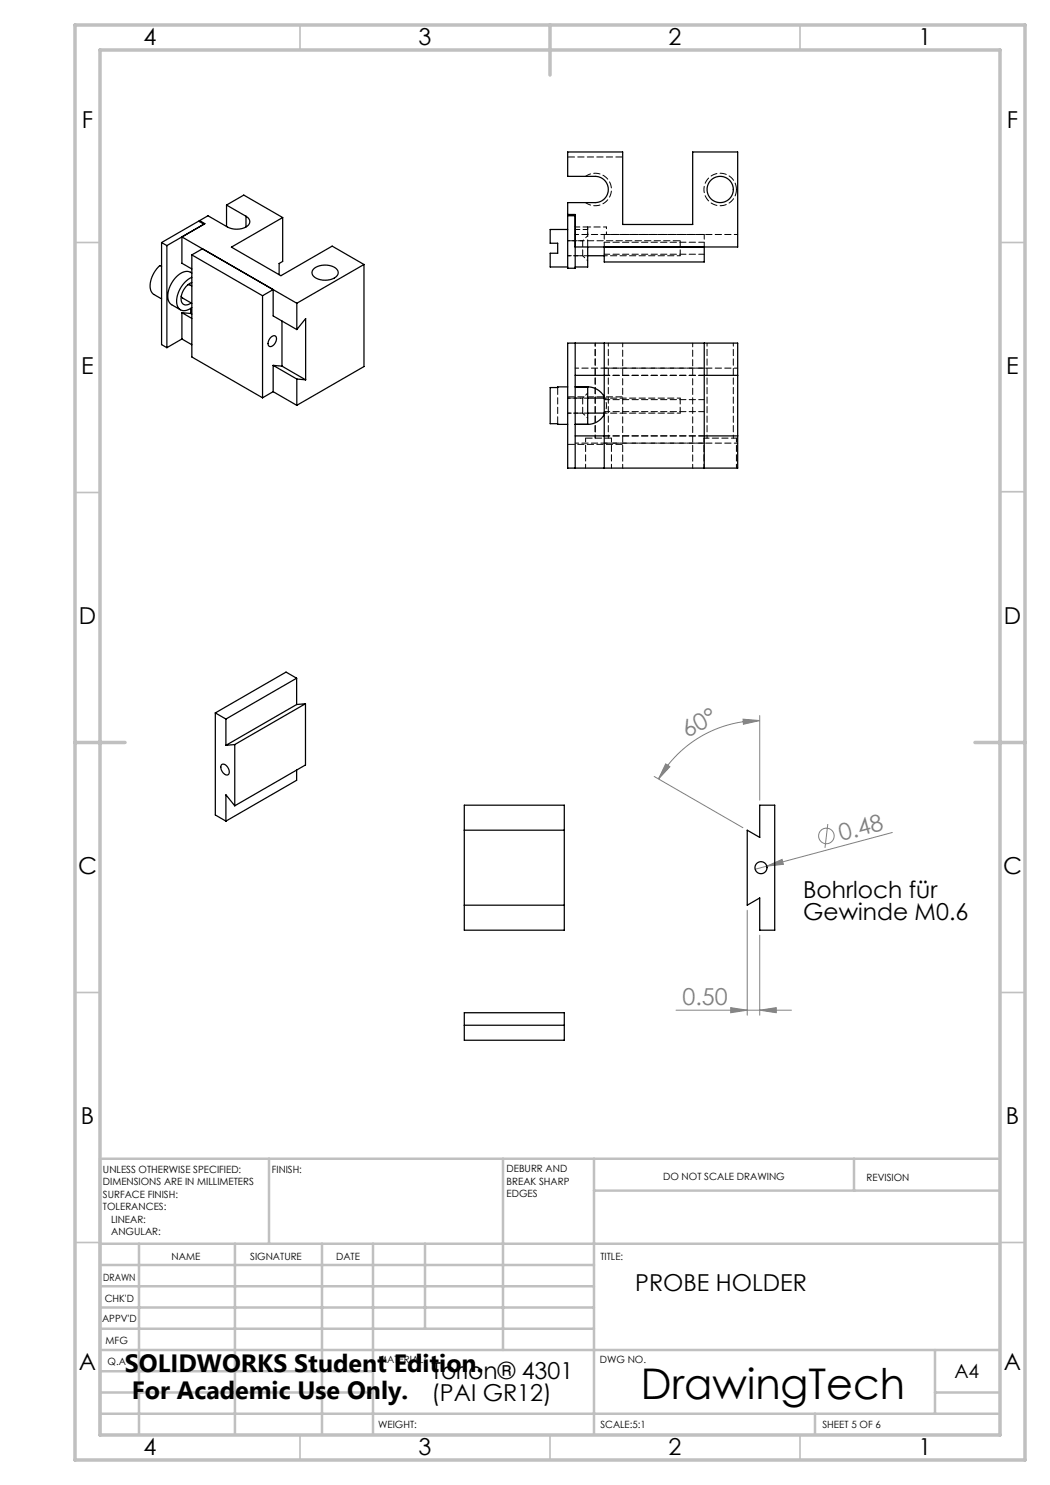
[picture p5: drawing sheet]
<svg xmlns="http://www.w3.org/2000/svg" width="210mm" height="297mm" viewBox="0 0 210 297" stroke-linecap="round" stroke-linejoin="round" font-family="sans-serif">
<g fill="none" stroke="#808080" stroke-width=".2">
<path d="M130.8 155.3l17.8 10.2M133.1 152.8l.9 .5-2.3 2.5zM148.6 143.8l3.3 .3-3.2 .8zM151.9 144.1a23.4 23.4 0 0 0-20.2 11.7M151.9 143.1v16.9M153.4 173.2l3-1.3 .3 1zM165.6 164.8l-.6 4.8M178.5 166.5l-27.5 7.3M149.4 182v21M151.9 187v16M135.2 202h23.1M146.1 201.5l3.3 .5-3.3 .5z"/>
<path d="M151.9 202l3.3-.5v1z"/>
<circle cx="165.3" cy="167.2" r="1.56"/>
</g>
<g fill="none" stroke="#c0c0c0" stroke-width=".35">
<path d="M60 5v5M160 5v5M15 48.5h5M200 48.5h5M15 98.5h5M200 98.3h5M15 198.5h5M200 198.5h5M15 248.5h5M200 248.5h5M60 287v5M110 287v5"/>
<path d="M160 287v5"/>
</g>
<g fill="none" stroke="#c0c0c0" stroke-width=".5">
<path d="M53.8 231.8v17M100.6 231.8v38.2M118.8 231.8v55.2M118.8 238.1h81.2M170.8 231.8v6.3M200 231.8h-180v55.2M20 248.8h180M20 257.3h98.8M20 253h98.8M27.8 248.8v38.2M47 248.8v38.2M64.4 248.8v38.2"/>
<path d="M74.6 248.8v38.2M85 248.8v17M20 265.8h98.8M20 261.5h98.8M20 278.5h54.6M20 274.3h54.6M20 270h180M187 278.5h13M187 270v12.8M20 282.8h180M163 282.8v4.2"/>
</g>
<path d="M15 5h190v287h-190zM20 10h180v277h-180zM110 5v10M15 148.5h10M195 148.5h10" fill="none" stroke="#c0c0c0" stroke-width=".7"/>
<g fill="#808080">
<path d="M153.4 173.2l3-1.3 .3 1z"/>
<path d="M151.9 202l3.3-.5v1zM146.1 201.5l3.3 .5-3.3 .5z"/>
<path d="M148.6 143.8l3.3 .3-3.2 .8zM133.1 152.8l.9 .5-2.3 2.5z"/>
</g>
<g fill="none" stroke="#000" stroke-width=".25">
<path d="M32.3 53.3l-.3-.2a5.1 5.1 0 0 0-1.7 5.2l.3 .5 1.7 1M32.3 48.5l1.1 .6M32.3 48.5v20.4l1.1 .6M33.4 49.1v20.4M36.2 59.2l.3 .4 1.9 1.1M37.6 57l.3-.1 .5 .3M38.4 55.5a5.4 5.4 0 0 0-2.9 5.7 1.57 1.57 0 0 0 2.5 .6l.4-.3M38.4 56.5a3.5 3.5 0 0 0-2 4 1.15 1.15 0 0 0 1.8 .1M38.4 54.6a2.13 2.13 0 0 0-2.8 .5 5.3 5.3 0 0 0-1.9 5.1l.5 .7 1.9 1.1M38.4 53.8l-2-1.2v-5.2l23 13.3M38.4 51l14.1 8.1M38.4 51v20.4l14.1 8.2"/>
<path d="M39.9 44.1l1.1 .6-7.6 4.4M39.9 44.1v.2M40.5 49.8l-2.1 1.2M40.8 44.8l-1.1-.6-7.4 4.3M45.3 41l3.5-2 7.7 4.5M45.3 41l3.9 2.3M45.3 41v4.3M49.2 43.3a1.16 1.16 0 0 1 .8 1.1 1.16 1.16 0 0 1-.9 1.1 4.1 4.1 0 0 1-3.6-.1l-3.9-2.2-1.7 .9M49.2 43.3v2.1M52.5 59.1l2.1-1.2v5.3l4.8 2.7M52.5 59.1v20.5M56.5 43.5l-10.2 5.9 9.9 5.7 10.2-5.9 6.4 3.7"/>
<path d="M56.5 43.5v8.8l-.7 .4v2.2M62.8 53.7a3.7 3.7 0 0 1 4.7 .3 1.32 1.32 0 0 1-1.2 1.9 3.5 3.5 0 0 1-3.8-.9l-.1-.7zM72.8 52.9l-13.4 7.8M72.8 52.9v20.4l-13.4 7.8M113.5 45.9h-3.5v2.7h1.5v2h-1.5v2.8h3.5M115 43.1h-1.5v10.5h1.5v-10.7h-1.5v-2.4h5.5a2.63 2.63 0 0 0 2.7-2.6 2.63 2.63 0 0 0-2.7-2.6h-5.5v-4.9h11v14.5h14v-14.5h9v19h-32.5M117.5 49.4v4h-2.5M117.5 51.1h3.3M120.8 49.4v3h20v-3M36.4 62.5v5.3M36.4 62.5l2 1.2M36.4 62.5l1.7 .2"/>
<path d="M36.4 67.8l2 1.1M36.4 67.8l-3 1.7M38.1 62.7l.3 .1M38.1 61.7v1M54.2 67.4a.61 .61 0 0 1 .9-.2 .61 .61 0 0 1 .2 .9 1.21 1.21 0 0 1-1.5 1.1 1.41 1.41 0 0 1 .4-1.8zM54.6 73.1l4.8 2.7M54.6 78.3l4.8 2.8M54.6 73.1v5.2M54.6 78.3l-2.1 1.3M54.6 73.1l1.8 .1M56.4 73.2l4.7 2.8M56.4 64.2v9"/>
<path d="M59.4 60.7v5.2M59.4 75.8v5.3M59.4 75.8l1.7 .2M59.4 65.9l1.7-2.2v12.3M113.5 77.4l-3.5 .1v7.2l3.5 .2M113.5 68.6h34v25h-34zM115 77.4h2.5M115 75.1h5.8M115 68.6v25M117.5 77.4a3.8 3.8 0 0 1 3.3 2M117.5 77.4v7.5M117.5 79.6h3.3"/>
<path d="M120.8 68.6v25M140.8 75.1h6.7M140.8 68.6v25M115 84.9h2.5M115 87.2h5.8M117.5 82.6h3.3M120.8 82.9a3.7 3.7 0 0 1-3.3 2M140.8 87.2h6.7M59.3 135.6l-2.1-1.2-14.1 8.2M59.3 135.6l-14.1 8.2M59.3 135.6v5.3M43.1 142.6v20.4l2.1 1.2"/>
<path d="M43.1 142.6l2.1 1.2M44.3 152.9a1.37 1.37 0 0 1 1.5 1.6 .63 .63 0 0 1-.6 .5 .63 .63 0 0 1-.6-.4l-.4-1zM45.2 143.8v5.3M47 148.9l-1.8 .2M47 148.9v12.3M59.3 154v2.1l-14.1 8.1M59.3 140.9l-14.1 8.2M61.1 140.7l-14.1 8.2M61.1 140.7v12.3l-14.1 8.2M61.1 140.7l-1.8 .2M47 161.2l-1.8-2.2v5.2M92.9 166h20"/>
<path d="M92.9 161h20v25h-20zM151.9 161h3v25h-3v-6.4l-2.5 1.4v-15l2.5 1.5zM92.9 181h20M92.9 202.5h20v5.5h-20zM92.9 205h20"/>
<circle cx="144" cy="37.9" r="2.63"/>
<circle cx="152.2" cy="173.5" r="1.2"/>
</g>
<g fill="none" stroke="#000" stroke-width=".2" stroke-dasharray="1.3 .6" stroke-dashoffset=".2">
<path d="M117.1 35.3a3.2 3.2 0 0 1 4.4 .4 3.2 3.2 0 0 1 0 4.4 3.2 3.2 0 0 1-4.4 .4M120.8 46.9h20M120.8 50.8h20M140.8 48.4h-20M120.8 73.6h20M120.8 75.1h20M140.8 75.1h-20M140.8 79.9h-20M120.8 88.6h20M120.8 87.2h20M120.8 82.3h20M140.8 87.2h-20"/>
<path d="M147.3 87.6h-6.5"/>
</g>
<g fill="none" stroke="#000" stroke-width=".2" stroke-dasharray="1.3 .6" stroke-dashoffset=".7">
<path d="M116.5 51.1l1 1M117.5 47.1l-1 1M120.8 51.1h15.2M121.3 45.4h-3.8M117.5 78.6l-1 1M136 79.6h-15.2M141.4 68.6v19M116.5 82.6l1 1M119 87.6v-19M120.8 82.9a3.8 3.8 0 0 0 0-3.5M120.8 82.6h15.2M121.7 87.6v-19"/>
<path d="M146.7 87.6v-19"/>
</g>
<path d="M147.5 46.9h-32.5M147.5 73.6h-32.5M147.5 88.6h-32.5" fill="none" stroke="#000" stroke-width=".2" stroke-dasharray="1.3 .6" stroke-dashoffset=".6"/>
<path d="M113.5 51.1h4M117.5 79.6h-4M113.5 82.6h4M117.1 87.6v6M122.3 93.6v-6M124.5 93.6v-25M138.5 93.6v-25M140.8 87.6v6M147.3 93.6v-6" fill="none" stroke="#000" stroke-width=".2" stroke-dasharray="1.3 .6" stroke-dashoffset=".5"/>
<path d="M147.3 37.9a3.3 3.3 0 0 1-4.8 2.9 3.3 3.3 0 0 1-.3-5.6 3.3 3.3 0 0 1 5.1 2.4v.3M117.5 45.4v.5M122.3 87.6h-5.2" fill="none" stroke="#000" stroke-width=".2" stroke-dasharray="1.3 .6"/>
<path d="M124.5 31.4h-11M136 48.1h-22.5M124.5 79.4h-11M111.5 84.7v-7.2M124.5 88.9h-11" fill="none" stroke="#000" stroke-width=".2" stroke-dasharray="1.3 .6" stroke-dashoffset="-.1"/>
<path d="M116.5 48.1v3M136 48.1v3M116.5 79.6v3M136 79.6v3" fill="none" stroke="#000" stroke-width=".2" stroke-dasharray="1.3 .6" stroke-dashoffset=".1"/>
<path d="M113.5 51.1h1.5M115 48.1h-1.5M115 51.1h1.5M116.5 48.1h-1.5M117.5 45.4v1.5M121.3 46.9v-1.5M115 79.6h-1.5M116.5 79.6h-1.5M113.5 82.6h1.5M115 82.6h1.5" fill="none" stroke="#000" stroke-width=".2" stroke-dasharray="1.3 .6" stroke-dashoffset=".8"/>
<path d="M117.5 45.4h-2.5M117.5 45.9h-2.5M120.8 49.4v-2.5M140.8 49.4v-2.5" fill="none" stroke="#000" stroke-width=".2" stroke-dasharray="1.3 .6" stroke-dashoffset=".3"/>
<path d="M117.5 45.9v3.5" fill="none" stroke="#000" stroke-width=".2" stroke-dasharray="1.3 .6" stroke-dashoffset="-.2"/>
<text font-size="8.5" x="128.2" y="279.7">DrawingTech</text>
<g font-size="5">
<text x="25" y="274.4">SOLIDWORKS Student Edition.</text>
<text x="26.4" y="279.9">For Academic Use Only.</text>
</g>
<g font-size="4.7">
<text x="28.7" y="9">4</text>
<text x="83.7" y="9">3</text>
<text x="133.7" y="9">2</text>
<text x="183.7" y="9">1</text>
<text x="16.4" y="25.5">F</text>
<text x="201.4" y="25.5">F</text>
<text x="16.2" y="74.8">E</text>
<text x="201.2" y="74.8">E</text>
<text x="15.8" y="124.8">D</text>
<text x="200.8" y="124.8">D</text>
<text x="15.6" y="174.8">C</text>
<text x="160.6" y="179.6">Bohrloch für</text>
<text x="200.6" y="174.8">C</text>
<text x="160.6" y="184.1">Gewinde M0.6</text>
<text x="16.2" y="224.8">B</text>
<text x="201.2" y="224.8">B</text>
<text x="127.1" y="258.2">PROBE HOLDER</text>
<text x="15.8" y="274">A</text>
<text x="86.3" y="275.7">Torlon® 4301</text>
<text x="200.8" y="274">A</text>
<text x="86.3" y="280.3">(PAI GR12)</text>
<text x="28.7" y="291">4</text>
<text x="83.7" y="291">3</text>
<text x="133.7" y="291">2</text>
<text x="183.7" y="291">1</text>
</g>
<g font-size="4.7" fill="#808080">
<text x="137.4" y="147.6" transform="rotate(-28 137.4 147.6)">60°</text>
<text x="168.2" y="168.2" transform="rotate(-15 168.2 168.2)">0.48</text>
<text x="136.5" y="201">0.50</text>
</g>
<text font-size="3.9" x="190.9" y="275.5">A4</text>
<g font-size="2">
<text x="20.6" y="234.6">UNLESS OTHERWISE SPECIFIED:</text>
<text x="20.6" y="237.1">DIMENSIONS ARE IN MILLIMETERS</text>
<text x="20.6" y="239.6">SURFACE FINISH:</text>
<text x="54.4" y="234.6">FINISH:</text>
<text x="101.3" y="234.5">DEBURR AND</text>
<text x="101.3" y="237">BREAK SHARP</text>
<text x="101.3" y="239.5">EDGES</text>
<text x="132.6" y="236">DO NOT SCALE DRAWING</text>
<text x="173.3" y="236.2">REVISION</text>
<text x="20.6" y="242.1">TOLERANCES:</text>
<text x="22.2" y="244.6">LINEAR:</text>
<text x="22.2" y="247.1">ANGULAR:</text>
<text x="34.3" y="252">NAME</text>
<text x="50" y="251.9">SIGNATURE</text>
<text x="67.2" y="251.9">DATE</text>
<text x="120.1" y="251.9">TITLE:</text>
<text x="20.6" y="256.1">DRAWN</text>
<text x="20.9" y="260.3">CHK'D</text>
<text x="20.4" y="264.4">APPV'D</text>
<text x="21.1" y="268.8">MFG</text>
<text x="21.5" y="273">Q.A</text>
<text x="75.6" y="272.5">MATERIAL:</text>
<text x="120" y="272.5">DWG NO.</text>
<text x="75.6" y="285.5">WEIGHT:</text>
<text x="120.1" y="285.6">SCALE:5:1</text>
<text x="164.5" y="285.6">SHEET 5 OF 6</text>
</g>
</svg>
